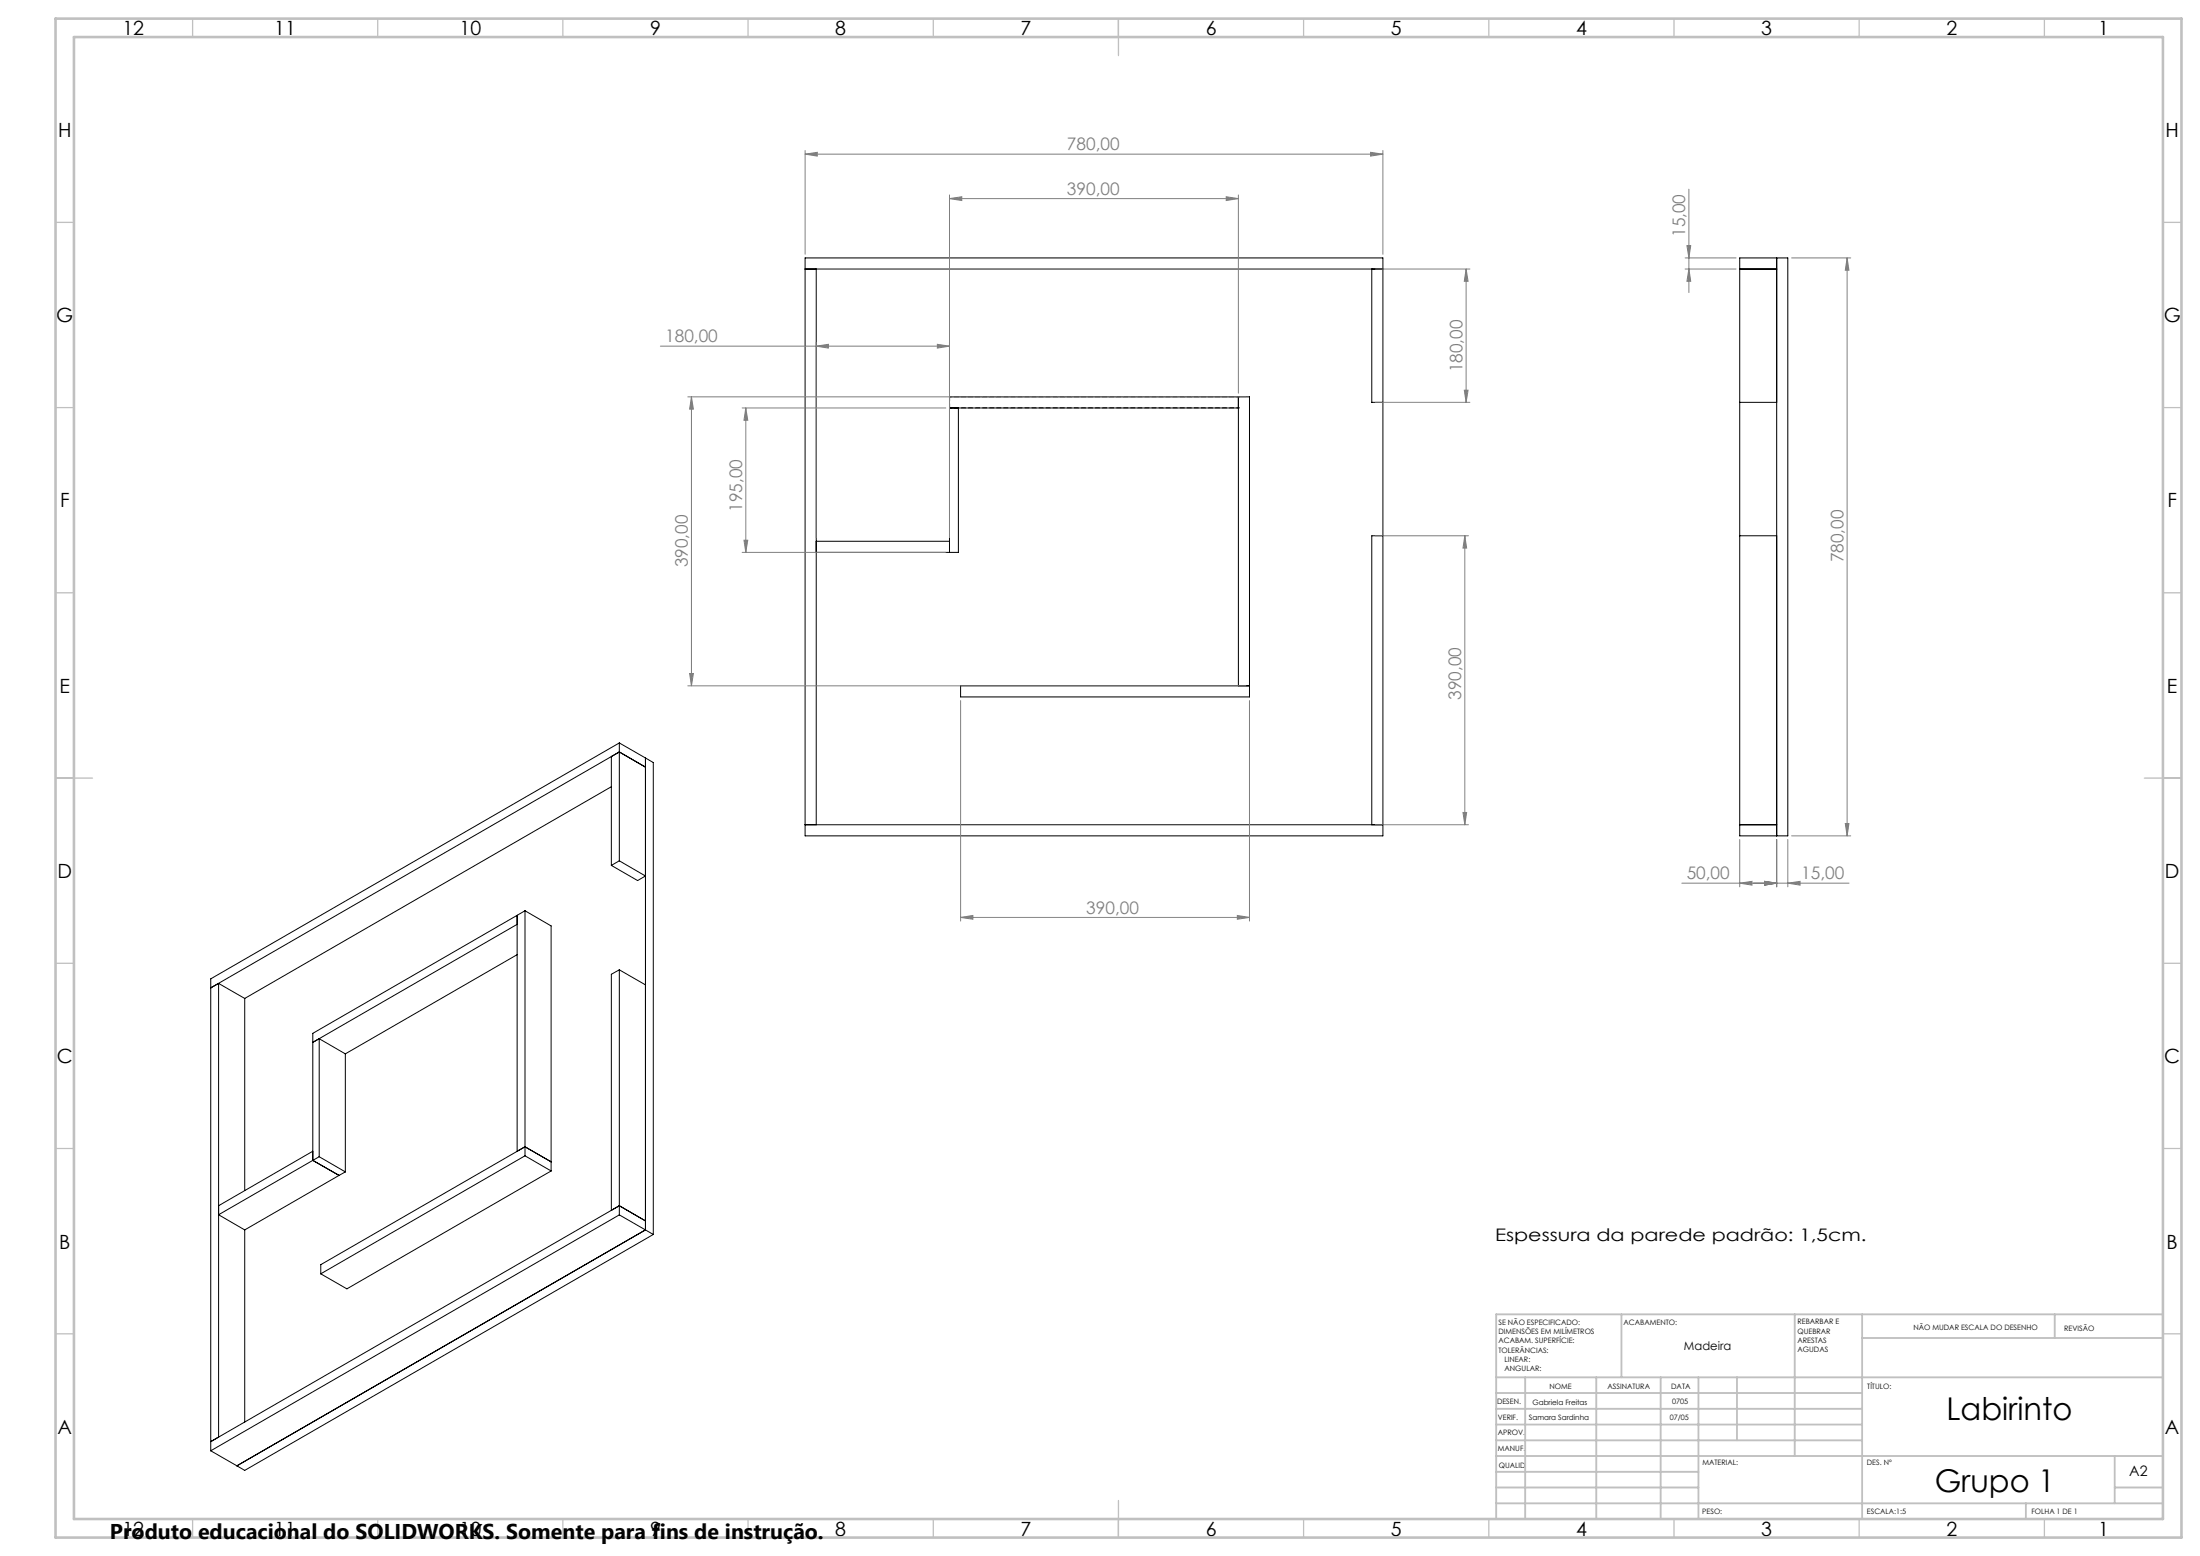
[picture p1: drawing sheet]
<svg xmlns="http://www.w3.org/2000/svg" width="594mm" height="420mm" viewBox="0 0 594 420" stroke-linecap="round" stroke-linejoin="round" font-family="sans-serif">
<path d="M256.4 110.1h.1M256.4 107.1h.1M334.4 110.1h.1M334.4 107.1h.1" fill="none" stroke="#000" stroke-width=".27" stroke-dasharray="1.3 .6"/>
<path d="M256.4 107.1h78M256.4 110.1h78" fill="none" stroke="#000" stroke-width=".27" stroke-dasharray="1.3 .6" stroke-dashoffset=".7" stroke-linecap="butt"/>
<path d="M256.4 110.1v-3M334.4 110.1v-3" fill="none" stroke="#000" stroke-width=".27" stroke-dasharray="1.3 .6" stroke-dashoffset=".1" stroke-linecap="butt"/>
<g fill="none" stroke="#000" stroke-width=".27">
<path d="M217.4 69.6h156v156h-156zM217.4 72.6h156M220.4 72.6v150M370.4 72.6v36h3M469.7 72.6h10M469.7 69.6h13v156h-13zM479.7 69.6v156M256.4 110.1h78M258.8 110.1v39h-38.4M334.4 107.1v78M469.7 108.6h10M220.4 146.1h36"/>
<path d="M256.4 149.1v-42h81v81h-78v-3h78M373.4 144.6h-3v78M469.7 144.6h10M165.1 212.4l-99 57.1M167.2 200.5v31.9M167.2 203l-2.1 1.2v29.4M167.2 203l7.1 4.1M167.2 200.5l-110.3 63.7v127.4M167.2 203l-110.3 63.6 2.1-1.2M167.2 200.5l7.1 4.1M174.3 204.6v127.4M174.3 204.6l2.1 1.2v127.4"/>
<path d="M167.2 232.4l7.1 4-2.1 1.3-7.1-4.1M167.2 232.4l-2.1 1.2M217.4 222.6h156M469.7 222.6h10M139.6 249.5l-55.1 31.9 1.7-1M139.6 247.1l-55.1 31.8v34.3M139.6 257.7l-46.4 26.8M139.6 247.1v63.6l2.1-1.2M141.7 245.8v66.2M141.7 245.8l7.1 4.1v66.2M141.7 245.8l-2.1 1.3M59 265.4v122.5l-2.1 1.2 110.3-63.6"/>
<path d="M59 265.4l7.1 4.1M66.1 269.5v51.9M167.2 261.8l-2.1 1.2v63.7l2.1-1.2M167.2 261.8v66.1M167.2 261.8l7.1 4M86.2 280.4v31.8M86.2 280.4l7 4.1M93.2 284.5v31.8M84.5 313.2l7 4.1M84.5 310.7l-25.5 14.8M84.5 313.2l-25.5 14.7 7.1 4.1M86.2 312.2l-1.7 1"/>
<path d="M86.2 312.2l7 4.1M91.5 317.3l-25.4 14.7M93.2 316.3l-1.7 1M141.7 309.5l7.1 4.1M141.7 312l7.1 4.1M141.7 312l-55.1 31.8M141.7 309.5l-55.1 31.9v2.4M148.8 316.1l-55.1 31.8-7.1-4.1M66.1 332v51.8M167.2 325.5l7.1 4M167.2 327.9l-110.3 63.7M167.2 327.9l7.1 4.1"/>
<path d="M174.3 332l-110.3 63.7M174.3 332l2.1 1.2M176.4 333.2l-110.3 63.7-2.1-1.2M56.9 391.6l7.1 4.1"/>
</g>
<g fill="none" stroke="#808080" stroke-width=".27">
<path d="M217.4 41.6l3.3-.5v1zM217.4 40.6v28M217.4 41.6h156M256.4 53.6l3.3-.5v1zM256.4 52.6v92.5M256.4 53.6h78M331.1 53.1l3.3 .5-3.3 .5zM334.4 52.6v53.5M370.1 41.1l3.3 .5-3.3 .5zM373.4 40.6v28M456 51.1v27.9M371.4 72.6h25.5"/>
<path d="M395.9 72.6l.5 3.3h-1zM395.9 72.6v36M455 72.6h13.7M455 69.6h13.7M455.5 66.3h1l-.5 3.3zM456 72.6l.5 3.3h-1zM483.7 69.6h16M498.7 69.6l.5 3.3h-1zM498.7 69.6v156M178.3 93.4h78.1M220.4 93.4l3.3-.5v1.1zM220.4 92.4v52.7"/>
<path d="M253.1 92.9l3.3 .5-3.3 .6zM185.7 107.1h150.7M186.7 107.1l.5 3.3h-1zM186.7 107.1v78M200.4 110.1h55M201.4 110.1l.5 3.3h-1zM201.4 110.1v39M371.4 108.6h25.5M395.4 105.3h1l-.5 3.3zM200.4 149.1h55M200.9 145.8h1l-.5 3.3zM371.4 144.6h25.1"/>
<path d="M395.5 144.6l.5 3.3h-1zM395.5 144.6v78M185.7 185.1h150.7M186.2 181.8h1l-.5 3.3zM259.4 189.1v59.5M337.4 189.1v59.5M395 219.3h1l-.5 3.3zM371.4 222.6h25.1M454.1 238.4h45.2M469.7 238.4l3.3-.5v1zM469.7 226.6v12.8M476.4 237.9l3.3 .5-3.3 .5z"/>
<path d="M479.7 226.6v12.8M482.7 238.4l3.3-.5v1zM482.7 226.6v12.8M483.7 225.6h16M498.2 222.3h1l-.5 3.3zM259.4 247.6l3.3-.5v1zM259.4 247.6h78M334.1 247.1l3.3 .5-3.3 .5z"/>
</g>
<g fill="none" stroke="#c0c0c0" stroke-width=".35">
<path d="M52 5v5M102 5v5M152 5v5M202 5v5M252 5v5M302 5v10M352 5v5M402 5v5M452 5v5M502 5v5M552 5v5M15 60h5"/>
<path d="M584 60h5M15 110h5M584 110h5M15 160h5M584 160h5M15 210h10M579 210h10M15 260h5M584 260h5M15 310h5M584 310h5M15 360h5"/>
<path d="M584 360h5M52 410v5M102 410v5M152 410v5M202 410v5M252 410v5M302 405v10M352 410v5M402 410v5M452 410v5M502 410v5M552 410v5"/>
</g>
<g fill="none" stroke="#c0c0c0" stroke-width=".5">
<path d="M437.8 354.8v17M484.6 354.8v38.2M502.8 354.8v55.2M554.8 354.8v6.4M584 354.8h-180v55.2M404 371.8h180M404 376h98.8M411.8 371.8v38.2M431 371.8v38.2M448.4 371.8v38.2M458.6 371.8v38.2M469 371.8v17"/>
<path d="M502.8 361.2h81.2M404 388.8h98.8M404 384.5h98.8M404 380.3h98.8M404 397.3h54.6M404 393h180M571 393v12.8M404 405.8h180M404 401.5h54.6M547 405.8v4.2M571 401.5h13"/>
</g>
<path d="M15 5h574v410h-574zM20 10h564v400h-564z" fill="none" stroke="#c0c0c0" stroke-width=".7"/>
<g fill="#808080">
<path d="M217.4 41.6l3.3-.5v1zM370.1 41.1l3.3 .5-3.3 .5zM259.4 247.6l3.3-.5v1zM334.1 247.1l3.3 .5-3.3 .5zM220.4 93.4l3.3-.5v1.1zM253.1 92.9l3.3 .5-3.3 .6zM256.4 53.6l3.3-.5v1zM331.1 53.1l3.3 .5-3.3 .5zM476.4 237.9l3.3 .5-3.3 .5zM482.7 238.4l3.3-.5v1zM469.7 238.4l3.3-.5v1zM476.4 237.9l3.3 .5-3.3 .5z"/>
<path d="M395.4 105.3h1l-.5 3.3zM395.9 72.6l.5 3.3h-1zM395 219.3h1l-.5 3.3zM395.5 144.6l.5 3.3h-1zM186.2 181.8h1l-.5 3.3zM186.7 107.1l.5 3.3h-1zM498.2 222.3h1l-.5 3.3zM498.7 69.6l.5 3.3h-1z"/>
<path d="M201.4 110.1l.5 3.3h-1zM200.9 145.8h1l-.5 3.3zM455.5 66.3h1l-.5 3.3zM456 72.6l.5 3.3h-1z"/>
</g>
<g font-size="8.5">
<text x="525.5" y="383.3">Labirinto</text>
<text x="522.4" y="402.7">Grupo 1</text>
</g>
<text font-size="5.8" x="29.7" y="415.3">Produto educacional do SOLIDWORKS. Somente para fins de instrução. 8</text>
<g font-size="5.3">
<text x="33.1" y="9.5">12</text>
<text x="74.1" y="9.5">11</text>
<text x="124.1" y="9.5">10</text>
<text x="175.5" y="9.5">9</text>
<text x="225.5" y="9.5">8</text>
<text x="275.5" y="9.5">7</text>
<text x="325.5" y="9.5">6</text>
<text x="375.5" y="9.5">5</text>
<text x="425.5" y="9.5">4</text>
<text x="475.5" y="9.5">3</text>
<text x="525.5" y="9.5">2</text>
<text x="566.5" y="9.5">1</text>
<text x="15.7" y="37">H</text>
<text x="584.7" y="37">H</text>
<text x="15.2" y="87">G</text>
<text x="584.2" y="87">G</text>
<text x="16.2" y="137">F</text>
<text x="585.2" y="137">F</text>
<text x="16.1" y="187">E</text>
<text x="585.1" y="187">E</text>
<text x="15.5" y="237">D</text>
<text x="584.5" y="237">D</text>
<text x="15.4" y="287">C</text>
<text x="584.4" y="287">C</text>
<text x="16" y="337.1">B</text>
<text x="585" y="337.1">B</text>
<text x="15.5" y="387">A</text>
<text x="584.5" y="387">A</text>
<text x="33.1" y="414.5">12</text>
<text x="74.1" y="414.5">11</text>
<text x="124.1" y="414.5">10</text>
<text x="175.5" y="414.5">9</text>
<text x="275.5" y="414.5">7</text>
<text x="325.5" y="414.5">6</text>
<text x="375.5" y="414.5">5</text>
<text x="425.5" y="414.5">4</text>
<text x="475.5" y="414.5">3</text>
<text x="525.5" y="414.5">2</text>
<text x="566.5" y="414.5">1</text>
</g>
<g font-size="4.7" fill="#808080">
<text x="288.1" y="40.6">780,00</text>
<text x="288.1" y="52.6">390,00</text>
<text x="455" y="64" transform="rotate(-90 455 64)">15,00</text>
<text x="179.6" y="92.4">180,00</text>
<text x="394.9" y="100.5" transform="rotate(-90 394.9 100.5)">180,00</text>
<text x="200.4" y="138.1" transform="rotate(-90 200.4 138.1)">195,00</text>
<text x="185.7" y="153.1" transform="rotate(-90 185.7 153.1)">390,00</text>
<text x="497.7" y="151.8" transform="rotate(-90 497.7 151.8)">780,00</text>
<text x="394.5" y="188.9" transform="rotate(-90 394.5 188.9)">390,00</text>
<text x="455.4" y="237.4">50,00</text>
<text x="486.3" y="237.4">15,00</text>
<text x="293.3" y="246.6">390,00</text>
</g>
<text font-size="4.7" x="403.7" y="335">Espessura da parede padrão: 1,5cm.</text>
<text font-size="3.9" x="574.9" y="398.5">A2</text>
<text font-size="3.2" x="454.7" y="364.4">Madeira</text>
<g font-size="2">
<text x="404.6" y="357.6">SE NÃO ESPECIFICADO:</text>
<text x="438.4" y="357.6">ACABAMENTO:</text>
<text x="485.3" y="357.5">REBARBAR E</text>
<text x="485.3" y="360">QUEBRAR</text>
<text x="516.6" y="359">NÃO MUDAR ESCALA DO DESENHO</text>
<text x="557.3" y="359.2">REVISÃO</text>
<text x="404.6" y="360.1">DIMENSÕES EM MILÍMETROS</text>
<text x="404.6" y="362.6">ACABAM. SUPERFÍCIE:</text>
<text x="404.6" y="365.1">TOLERÂNCIAS:</text>
<text x="485.3" y="362.5">ARESTAS</text>
<text x="485.3" y="365">AGUDAS</text>
<text x="406.2" y="367.6">LINEAR:</text>
<text x="406.2" y="370.1">ANGULAR:</text>
<text x="418.3" y="375">NOME</text>
<text x="434" y="374.9">ASSINATURA</text>
<text x="451.2" y="374.9">DATA</text>
<text x="504.2" y="374.9">TÍTULO:</text>
<text x="404.2" y="379.1">DESEN.</text>
<text x="404.4" y="383.3">VERIF.</text>
<text x="412.8" y="383.3">Samara Sardinha</text>
<text x="413.8" y="379.1">Gabriela Freitas</text>
<text x="450.8" y="383.3">07/05</text>
<text x="451.5" y="378.9">0705</text>
<text x="404.4" y="387.4">APROV.</text>
<text x="404.5" y="391.8">MANUF.</text>
<text x="459.6" y="395.5">MATERIAL:</text>
<text x="504.1" y="395.5">DES. Nº</text>
<text x="404.7" y="396.1">QUALID</text>
<text x="459.6" y="408.5">PESO:</text>
<text x="504.1" y="408.6">ESCALA:1:5</text>
<text x="548.5" y="408.6">FOLHA 1 DE 1</text>
</g>
</svg>
